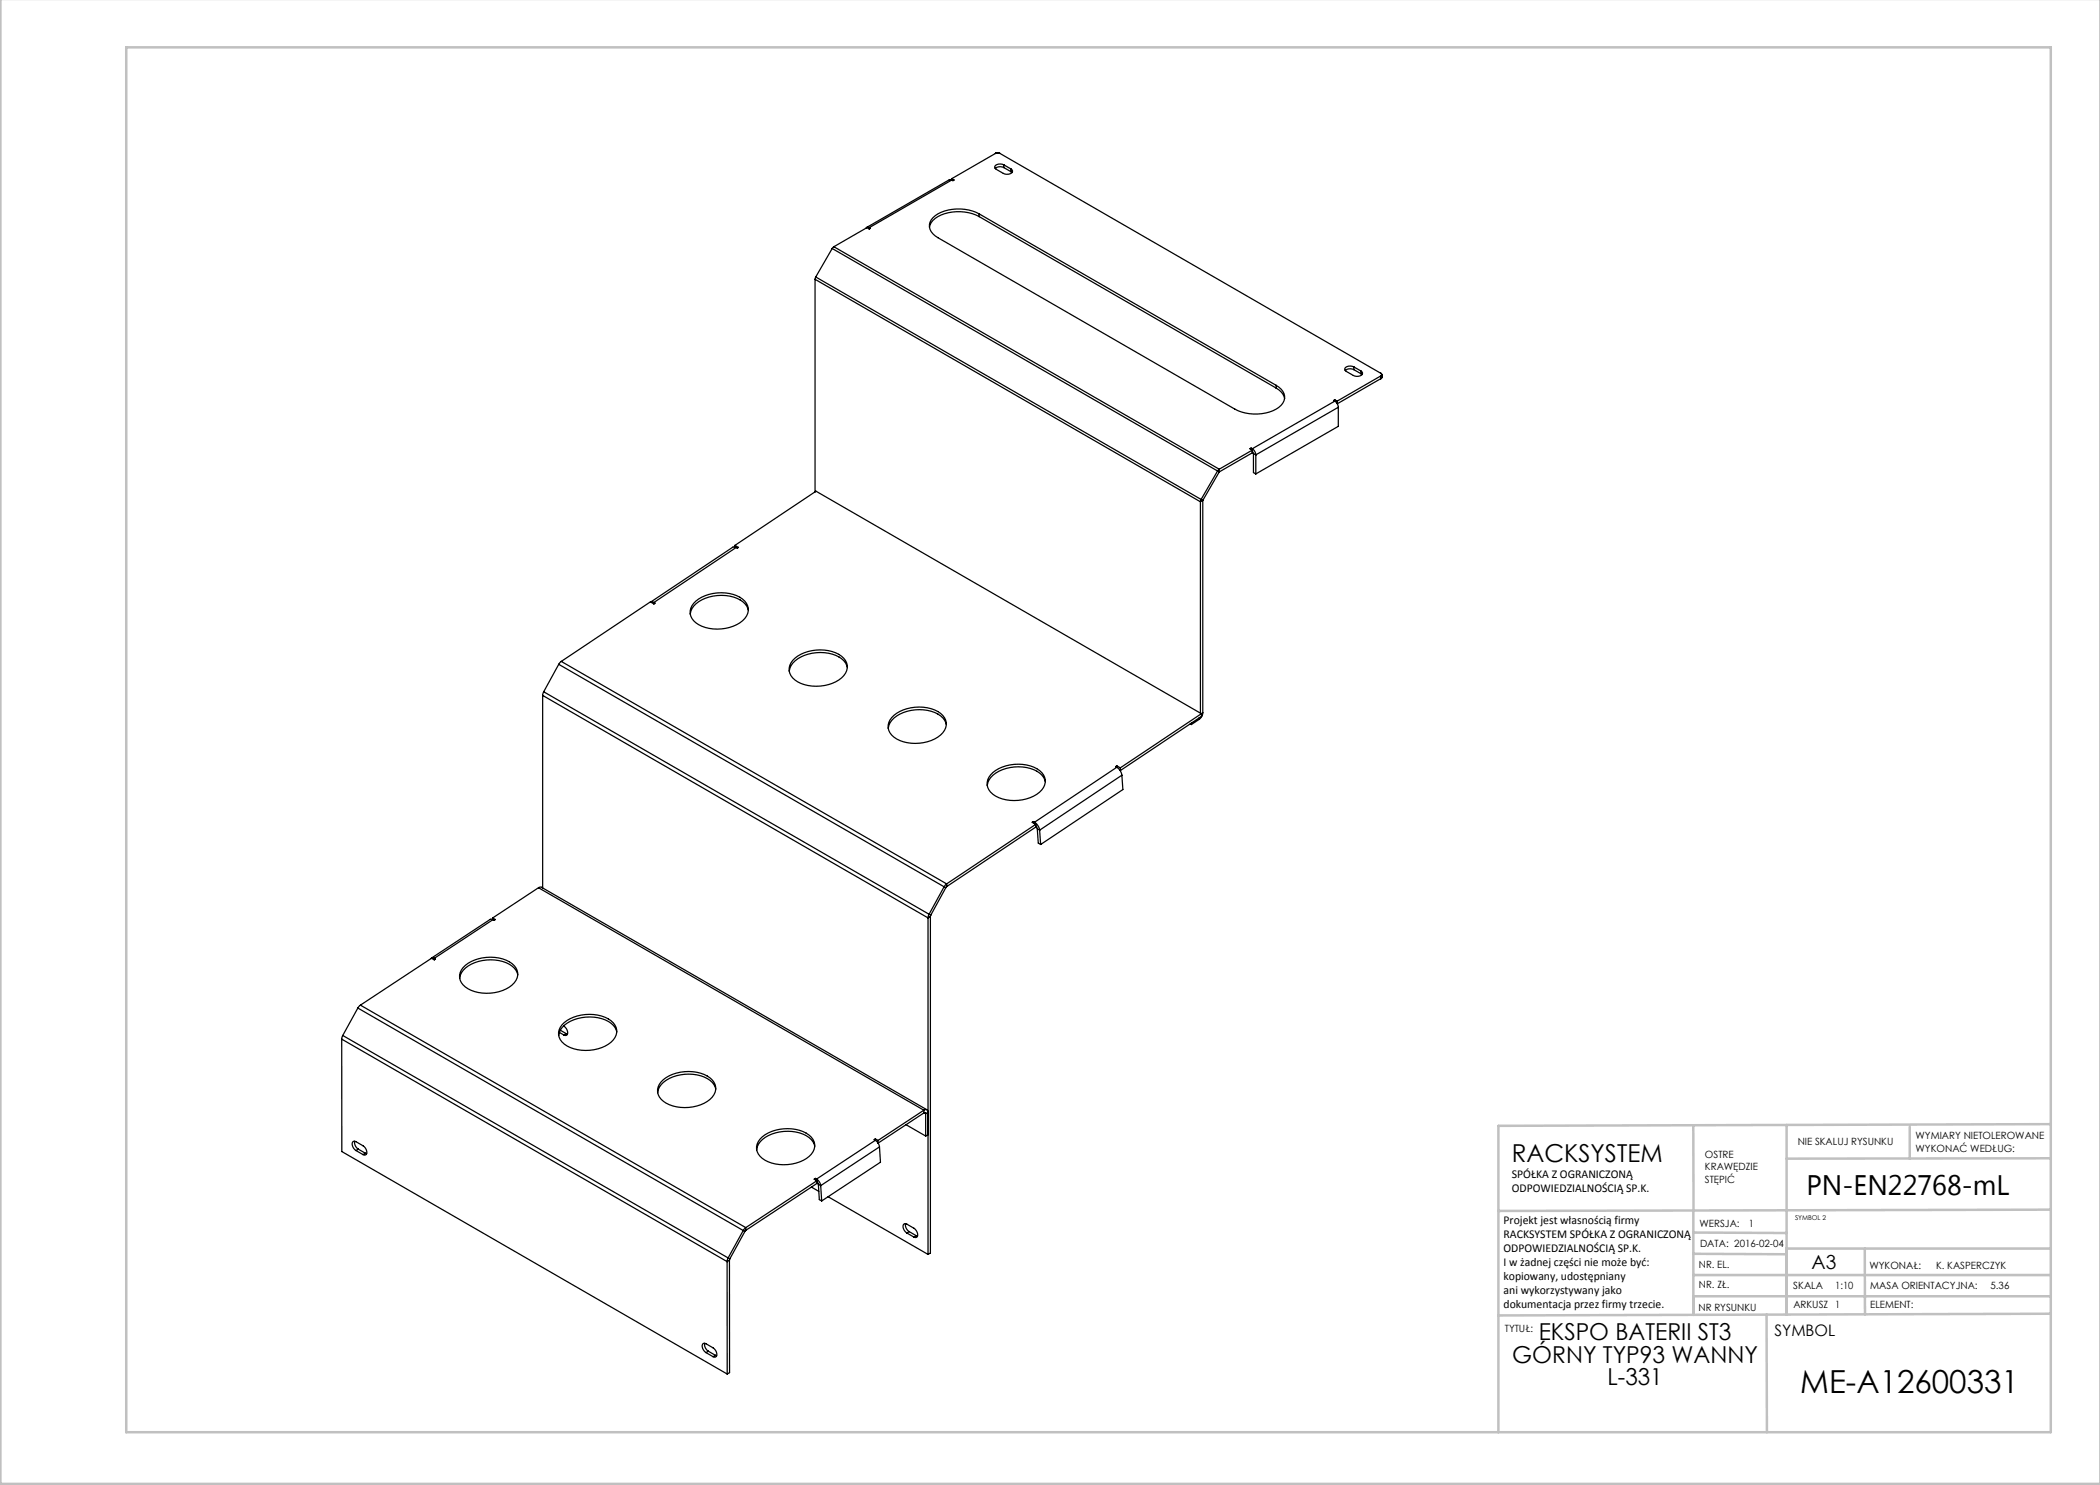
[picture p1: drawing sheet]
<svg xmlns="http://www.w3.org/2000/svg" width="420mm" height="297mm" viewBox="0 0 420 297" stroke-linecap="round" stroke-linejoin="round" font-family="sans-serif">
<g fill="none" stroke="#c0c0c0" stroke-width=".5">
<path d="M.1 -.1v296.9h419.9M25.2 9.5h385v276.9h-385zM338.7 225.2v16.9M357.3 225v37.9M382 225.4v6.3M410.1 224.8l-110.4 .4v61.2M410.1 231.7h-52.8M338.7 259.3h71.5M338.7 255h71.5M338.7 250.8l18.6 .1M338.7 246.5l18.6 .1M338.7 242.1v20.9"/>
<path d="M373 249.7v13.2M410.1 241.9l-110.4 .3M410.2 249.7h-52.9v13.2M353.3 262.9l.1 23.5M410.2 262.7l-110.5 .4"/>
</g>
<g fill="none" stroke="#000" stroke-width=".25">
<path d="M190.4 36h-.5l-16.5 9.5M190.4 36l-16.5 9.5M190.4 35.7l.4 .3-.2 .1-.2-.1M190.4 35.7v.3M199.1 30.7l-8.7 5M199.1 30.7h.1M199.2 30.7h-.1M199.2 30.6v.1M199.2 30.6h.1M199.3 30.6h-.1M199.4 30.6h-.1M199.4 30.6h.1"/>
<path d="M199.5 30.6h-.1M199.5 30.6h.1M199.6 30.6h.1M199.7 30.6h.1M199.8 30.6h.1M199.9 30.6v.1M199.9 30.7h.1M200 30.7h.1M200 30.7l76.1 44M200.8 33l-.3-.1a1.11 1.11 0 0 0-1.6 .6l.3 .4a3 3 0 0 0 2.5 .9 .65 .65 0 0 0 .7-.8l-.2-.2M200.8 33.5l-.3-.1a1.54 1.54 0 0 0-1.5 .3M200.8 33l1.4 .8"/>
<path d="M200.8 33.5l1.4 .8M200.8 33v.5M202.2 33.8v.5M202.2 34.3l.2 .2M163 55.9l77.1 44.5M163 55.9v42.4M163.1 55.4l-.1 .5M163.1 55.4l77.5 44.7M166.4 49.7l77.1 44.5M166.4 49.7l-3.3 5.7M166.8 49.3l-.4 .4M166.8 49.3l77 44.5"/>
<path d="M173.9 45.5l-.4-.1-.3 .2M173.9 45.8l-.5-.3-6.6 3.8M173.9 45.5l.2 .2-.2 .1M173.9 45.5v.3M195.8 42.8a8.6 8.6 0 0 0-9.2 .7 2.28 2.28 0 0 0 .4 3.7l60 34.6a8.6 8.6 0 0 0 9.2-.7 2.28 2.28 0 0 0-.4-3.7l-.6-.3M195.8 43.3a8.6 8.6 0 0 0-9.2 .8l-.4 .4-.3 .9M195.8 42.8l59.4 34.3M195.8 42.8v.5M195.8 43.3l59.4 34.3M255.2 77.6a3.2 3.2 0 0 1 1.7 2.1M255.2 77.1v.5M267 80l.4 .2"/>
<path d="M267 80l-.3 .1 .3 .1M267 80v.2M270.8 73.4l-.3-.1a1.11 1.11 0 0 0-1.6 .6l.4 .4a3 3 0 0 0 2.4 1 .65 .65 0 0 0 .7-.9l-.2-.2M270.8 73.9l-.3-.1a1.54 1.54 0 0 0-1.5 .3M270.8 73.4l1.4 .8M270.8 73.4v.5M270.8 73.9l1.4 .9M272.2 74.2v.6M272.2 74.8l.2 .1M276.1 74.7h.1M276.1 75.2l-8.7 5M276.1 75.7l-8.6 5.1"/>
<path d="M276.2 74.7h.1M276.2 75.2h-.1M276.2 75.2l-.1 .5M276.2 75.7h-.1M276.2 75.2h.1M276.2 75.7h.1M276.2 75.2v.5M276.2 75.1v.1M276.3 74.7v.1M276.3 75.1h-.1M276.3 75.1l-.1 .6M276.3 75.6l-.1 .1"/>
<path d="M276.3 74.8h.1M276.3 75.6h.1M276.3 75.1h.1M276.3 75h.1M276.3 75v.6M276.3 74.8v.1M276.3 75.5v.1M276.3 74.9h.1M276.3 75.5h.1M276.3 74.9v.1M276.3 74.9v.6M163 98.3v.1"/>
<path d="M243.5 94.2l-3.3 5.7-.1 .5M243.5 94.2l.3 .2M243.8 94.4l-3.2 5.7M243.8 93.8l-.3 .4M243.8 94.4h.1M243.8 93.8v.6M250.2 89.6l-.2 .2 .5 .2-6.7 3.8M250.2 89.6l.3 .2M250.2 89.6v.3M250.5 89.8a1.57 1.57 0 0 1 .7 1.2M250.5 90.3l.2 .4M250.5 89.8v.8l-6.7 3.8"/>
<path d="M250.7 90.7l.5 .3M250.7 90.7v3.8l.5 .3M251.2 91v3.8M267 80.2a1.56 1.56 0 0 1 .7 1.3M267 80.2l-16.5 9.6M267.4 80.2v.5M267.7 81.5l-16.5 9.5M267.7 81.5v3.8l-16.5 9.5M147 109.1l16.2-10.9 77.1 44.5M147 109.1l.7 .4-.2 .1-.3-.1M147 109.1v.3M147.2 109.5l-.6-.1-16.5 11 .7 .1"/>
<path d="M147.2 109.5l-16.4 11M240.1 100.4v42.2M240.6 100.1h.1M240.6 100.1l-.5 .3M240.6 100.1v42.5M108.5 139.1l77.1 44.5M108.5 139.1v38.5M108.7 138.4l-.2 .7M108.7 138.4l77.1 44.4M111.7 132.9l77.1 44.5M111.7 132.9l-3 5.5M112.3 132.3l-.6 .6"/>
<path d="M112.3 132.3l77 44.5M130.8 120.5l.2 .1-.2 .2M130.8 120.5v.3M130.8 120.8l-.7-.4-17.8 11.9M139.2 120.2a8.2 8.2 0 0 1 9.3-.4 2.61 2.61 0 0 1 0 4.4 8.2 8.2 0 0 1-9.3 .4 2.61 2.61 0 0 1 0-4.4zM149.7 122a4.2 4.2 0 0 0-3.8-2.8 8 8 0 0 0-7.1 2 2.73 2.73 0 0 0-.7 1.7M159 131.7a8.2 8.2 0 0 1 9.3-.5 2.61 2.61 0 0 1 0 4.4 8.2 8.2 0 0 1-9.3 .4 2.61 2.61 0 0 1 0-4.3zM169.5 133.5a4.2 4.2 0 0 0-3.8-2.9 8 8 0 0 0-7.1 2 2.74 2.74 0 0 0-.7 1.7M178.8 143.1a8.2 8.2 0 0 1 9.3-.4 2.61 2.61 0 0 1 0 4.3 8.2 8.2 0 0 1-9.3 .4 2.61 2.61 0 0 1 0-4.3zM189.3 144.9a4.2 4.2 0 0 0-3.8-2.8 8 8 0 0 0-7.1 2 2.74 2.74 0 0 0-.7 1.6M198.6 154.5a8.2 8.2 0 0 1 9.3-.4 2.61 2.61 0 0 1 0 4.3 8.2 8.2 0 0 1-9.3 .5 2.61 2.61 0 0 1 0-4.4zM209.1 156.3a4.2 4.2 0 0 0-3.8-2.8 8 8 0 0 0-7.1 2 2.74 2.74 0 0 0-.7 1.6"/>
<path d="M223.4 153.2l.7 .4M223.4 153.2l-.3 .1 .3 .2M223.4 153.2v.3M223.4 153.5a2.25 2.25 0 0 1 1 1.5M223.4 153.5l-16.5 10.9M223.9 154l.2 .1M224.1 153.6v.5M224.4 155l-16.5 11M224.4 155l.2 2.9-16.5 11M238 144.8l.3 .1M238.3 144.6v.3M239.8 143.6v.3"/>
<path d="M239.8 143.9l-1.5 1M240.3 142.7l-16.2 10.9M240.3 142.7v.6l-16.2 10.8M240.6 142.6a1.73 1.73 0 0 1-.8 1.3M240.6 142.6l-.3 .1M107.7 177.5h.6l77.1 44.5M107.7 177.5l-9.2 6.1M107.7 177.5l77.1 44.5M188.8 177.4l.4 .1M188.8 177.4l-3 5.4M189.2 177.5l-3 5.5M189.3 176.8l-.5 .6"/>
<path d="M189.3 176.8l.1 .5M189.4 177.3l-.2 .2M206.7 164.3l-.3 .2 .7 .4M206.7 164.3l.2 .1M206.7 164.3v.3M206.9 164.4a2.25 2.25 0 0 1 1 1.6M206.9 164.4v.4M207.1 164.9l-17.8 11.9M207.1 164.9l.1 .5-17.8 11.9M207.2 165.1l.3 .7M207.5 165.8l.4 .2M207.5 165.8l.2 2.8 .4 .3"/>
<path d="M207.9 166l.2 2.9M86.8 191.7l-.4-.1-.2 .1M86.8 191.7l.3 .1-.3 .2M86.8 191.7l.1 .3M86.8 192l-.5-.3-14.2 9.3M93.1 193.1a8.3 8.3 0 0 1 9.3-.4 2.58 2.58 0 0 1 0 4.3 8.3 8.3 0 0 1-9.3 .4 2.58 2.58 0 0 1 0-4.3zM98.5 183.6l.6 .3-.3 .2-.2-.2M98.5 183.6v.3M98.6 183.9h-.5l-11.8 7.7M98.6 183.9l-11.8 7.8M103.6 194.9a4.2 4.2 0 0 0-3.8-2.8 8 8 0 0 0-7.2 2l-.5 .9-.2 .7M185.6 183.6v67.3"/>
<path d="M185.8 182.8l-.2 .8M185.8 182.8l.4 .2M186.1 183.3l-.5 .3M186.1 183.3v67.3l-.5 .3M186.2 183l-.1 .3M68.3 207.8l.1 22.5 77 44.5M68.3 207.8l77.1 44.5M68.6 207.1l-.3 .7M68.6 207.1l77 44.5M71.6 201.6l77 44.5M71.6 201.6l-3 5.5M72.1 201l-.5 .6"/>
<path d="M72.1 201l77.1 44.5M111.9 206.5l.9 .5M112.1 206l1.1 .7M112.7 205.2a1.29 1.29 0 0 1 .6 1.9l-.5-.1M112.9 204.5a8.3 8.3 0 0 1 9.3-.4 2.58 2.58 0 0 1 0 4.4 8.3 8.3 0 0 1-9.3 .3 2.58 2.58 0 0 1 0-4.3zM113.2 206.7l-.4 .3M113.2 206.7l.3 .1M123.4 206.4a4.2 4.2 0 0 0-3.8-2.9 8 8 0 0 0-7.2 2l-.5 1-.2 .6M132.7 215.9a8.3 8.3 0 0 1 9.3-.3 2.58 2.58 0 0 1 0 4.3 8.3 8.3 0 0 1-9.3 .4 2.58 2.58 0 0 1 0-4.4zM143.2 217.8a4.2 4.2 0 0 0-3.8-2.8 8 8 0 0 0-7.2 1.9 2.7 2.7 0 0 0-.7 1.6M70.9 228.2l.1 .8 .7 .8M71.2 230.1l-.3-.2a1.11 1.11 0 0 1-.2-1.6h.5a3 3 0 0 1 2.1 1.7 .65 .65 0 0 1-.4 1l-.3-.1"/>
<path d="M71.2 230.1l1.4 .8M71.7 229.8l-.5 .3M71.7 229.8l1.4 .8M73.1 230.6l-.5 .3M73.1 230.6l.2 .1M152.5 227.4a8.3 8.3 0 0 1 9.3-.4 2.58 2.58 0 0 1 0 4.3 8.3 8.3 0 0 1-9.3 .4 2.58 2.58 0 0 1 0-4.3zM162.3 237.4l1.5 .9M162.9 229.2a4.2 4.2 0 0 0-3.7-2.8 8 8 0 0 0-7.2 1.9 2.7 2.7 0 0 0-.7 1.7M163.1 235.7l.2 .1M163.1 235.7l-.3 .1 .6 .3M163.1 235.7v.3M163.3 235.8a1.84 1.84 0 0 1 .8 1.3"/>
<path d="M163.3 235.8v.3M163.4 236.1l-14.2 9.4M163.4 236.1v.6l-14.2 9.3M163.4 236.4l.3 .5M163.7 236.9l.4 .2M163.7 236.9l.2 3 .4 .3M164.1 237.1l.2 3.1M165.6 239.3l20 11.6M175.1 227.8l.5 .3M175.1 227.8l-.3 .1 .3 .2M175.1 227.8v.3M175.1 228.1a1.84 1.84 0 0 1 .8 1.3"/>
<path d="M175.1 228.1l-11.8 7.7M175.6 228.6h.1M175.6 228.1v.5M175.9 229.4l-11.8 7.7M175.9 229.4l.2 3-11.8 7.8M181.2 224.9l3.9 2.3M184.8 222a.48 .48 0 0 1 .5-.1 .48 .48 0 0 1 .3 .6l-.5 .2M184.8 222l-9.2 6.1M184.8 222v.6M184.8 222.6l.2-.1 .1 .2M184.8 222.6l-9.2 6M184.8 222.6l.3 .1"/>
<path d="M185.1 222.7v4.5M185.6 226.9l-.5 .3M145.4 252.3v22.5M145.6 251.6l-.2 .7M145.6 251.6l.4 .2M145.9 252v22.5l-.5 .3M145.9 252l-.5 .3M146 251.8l-.1 .2M148.6 246.1l-3 5.5M148.6 246.1l.4 .2M149 246.3l-3 5.5M149.2 245.5l-.6 .6"/>
<path d="M149.2 245.5v.5M149.2 246l-.2 .3M181.1 244.7v.2a1.62 1.62 0 0 0 .7 1.4M181.4 246.6l-.3-.2a1.11 1.11 0 0 1-.2-1.6h.5a3 3 0 0 1 2 1.7 .65 .65 0 0 1-.4 1l-.2-.1M181.4 246.6l1.4 .8M181.8 246.3l-.4 .3M181.8 246.3l1.5 .8M183.3 247.1l-.5 .3M183.3 247.1l.2 .1M140.9 268.7v.1a1.62 1.62 0 0 0 .8 1.4M141.2 270.5l-.3-.2a1.11 1.11 0 0 1-.2-1.6l.5 .1a3 3 0 0 1 2.1 1.6 .65 .65 0 0 1-.4 1l-.3-.1M141.2 270.5l1.4 .8"/>
<path d="M141.7 270.2l-.5 .3M141.7 270.2l1.4 .9M143.1 271.1l-.5 .2M143.1 271.1l.2 .1"/>
</g>
<text font-size="6.3" x="360.1" y="278.5">ME-A12600331</text>
<text font-size="5.6" x="361.3" y="239.1">PN-EN22768-mL</text>
<text font-size="4.9" x="302.4" y="232.4">RACKSYSTEM</text>
<g font-size="4.7">
<text x="307.7" y="268.1">EKSPO BATERII ST3</text>
<text x="302.5" y="272.6">GÓRNY TYP93 WANNY</text>
<text x="321.5" y="277.1">L-331</text>
</g>
<text font-size="3.9" x="362.3" y="253.8">A3</text>
<text font-size="3.2" x="354.9" y="267.2">SYMBOL</text>
<g font-size="2.4">
<text x="302.4" y="235.6">SPÓŁKA Z OGRANICZONĄ</text>
<text x="302.4" y="238.4">ODPOWIEDZIALNOŚCIĄ SP.K.</text>
<text x="300.7" y="244.7">Projekt jest własnością firmy</text>
<text x="300.7" y="247.5">RACKSYSTEM SPÓŁKA Z OGRANICZONĄ</text>
<text x="300.7" y="250.3">ODPOWIEDZIALNOŚCIĄ SP.K.</text>
<text x="300.7" y="253.1">I w żadnej części nie może być:</text>
<text x="300.7" y="256">kopiowany, udostępniany</text>
<text x="300.7" y="258.8">ani wykorzystywany jako</text>
<text x="300.7" y="261.6">dokumentacja przez firmy trzecie.</text>
</g>
<g font-size="2">
<text x="383.1" y="227.9">WYMIARY NIETOLEROWANE</text>
<text x="341" y="231.6">OSTRE</text>
<text x="359.5" y="228.9">NIE SKALUJ RYSUNKU</text>
<text x="383.1" y="230.4">WYKONAĆ WEDŁUG:</text>
<text x="341" y="234.1">KRAWĘDZIE</text>
<text x="341" y="236.6">STĘPIĆ</text>
<text x="339.9" y="245.4">WERSJA:</text>
<text x="349.8" y="245.4">1</text>
<text x="340" y="249.4">DATA: 2016-02-04</text>
<text x="339.8" y="257.6">NR. ZŁ.</text>
<text x="339.8" y="253.5">NR. EL.</text>
<text x="358.7" y="257.7">SKALA</text>
<text x="367" y="257.7">1:10</text>
<text x="373.9" y="253.8">WYKONAŁ:</text>
<text x="374.1" y="257.7">MASA ORIENTACYJNA:</text>
<text x="387.2" y="253.8">K. KASPERCZYK</text>
<text x="398.1" y="257.7">5.36</text>
<text x="339.7" y="262.3">NR RYSUNKU</text>
<text x="358.7" y="261.7">ARKUSZ 1</text>
<text x="374.1" y="261.7">ELEMENT:</text>
<text x="301" y="266.4">TYTUŁ:</text>
</g>
<text font-size="1.3" x="359" y="244">SYMBOL 2</text>
</svg>
